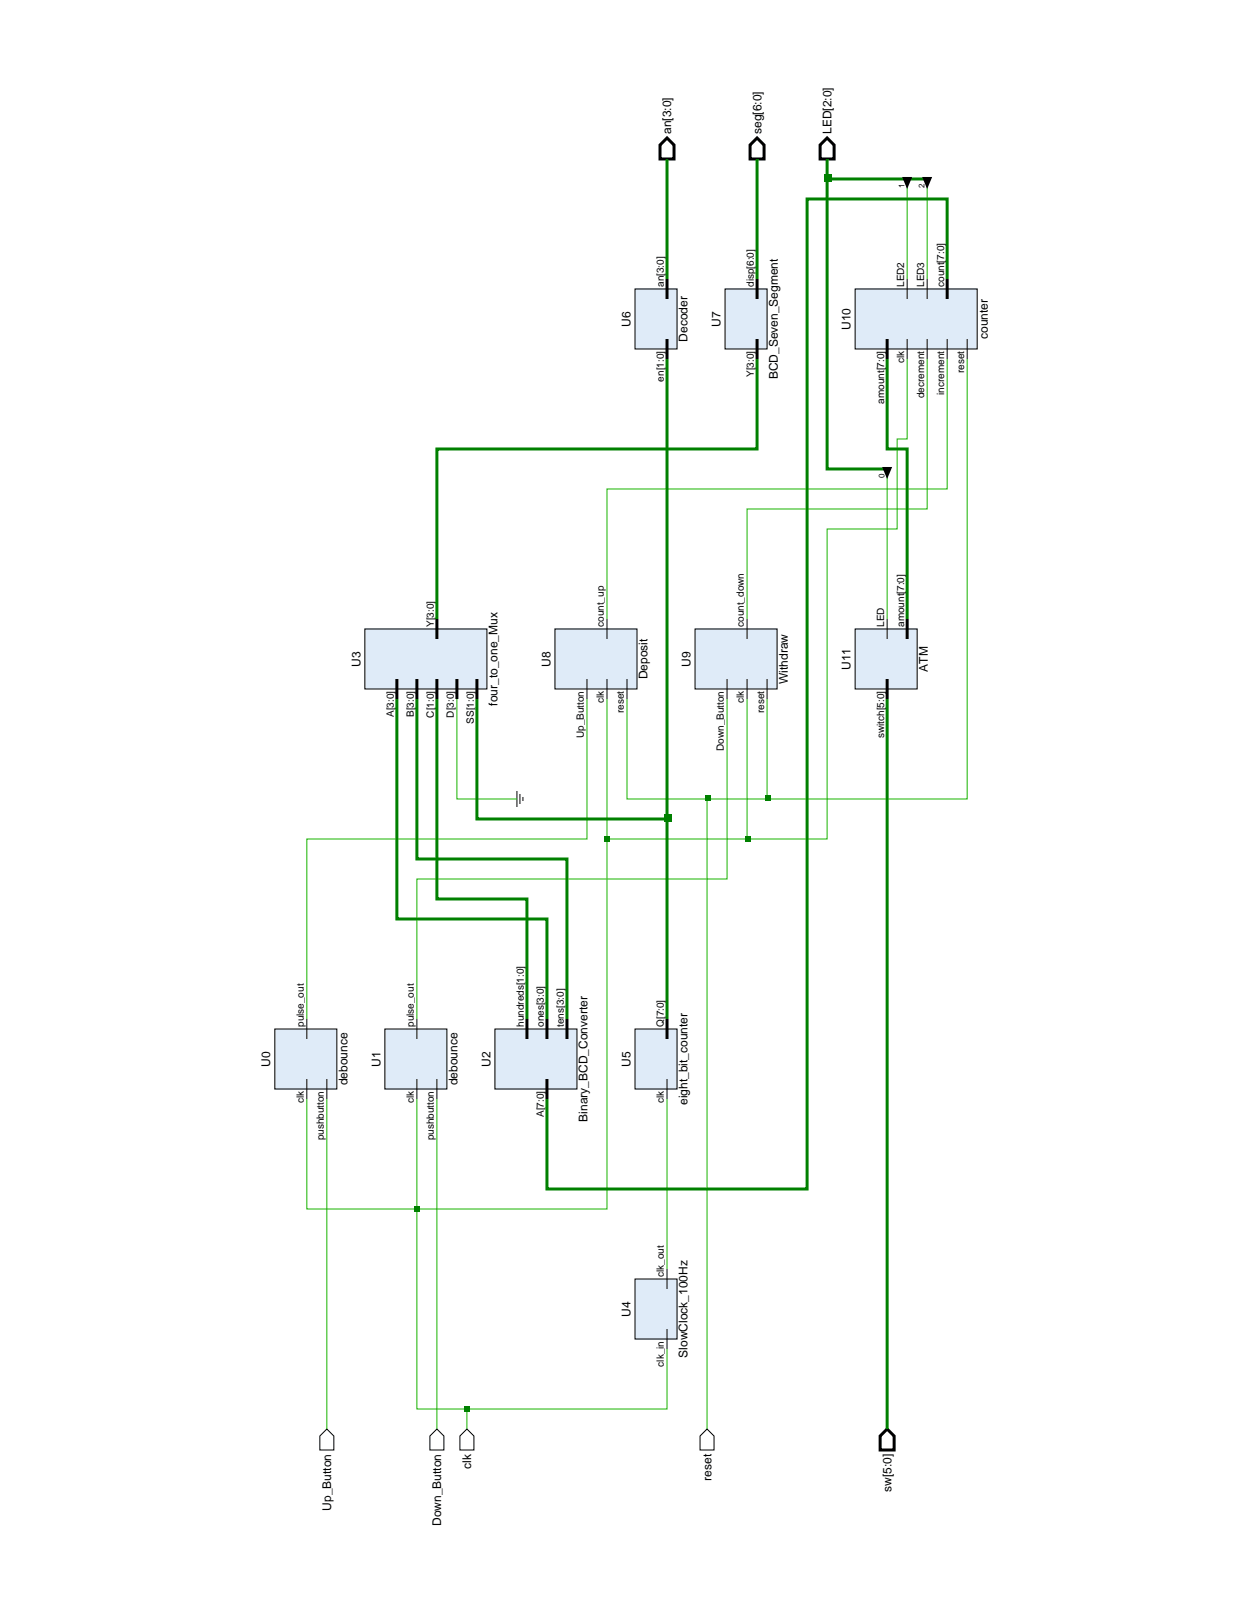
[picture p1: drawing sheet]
<svg xmlns="http://www.w3.org/2000/svg" width="216mm" height="279mm" viewBox="0 0 216 279" stroke-linecap="round" stroke-linejoin="round" font-family="sans-serif">
<path d="M56.3 246.2l1.2 1.2v2.4h-2.4v-2.4zM75.2 246.2l1.2 1.2v2.4h-2.4v-2.4zM79.2 247.4l1.2-1.2 1.2 1.2v2.4h-2.4zM121.7 246.2l1.2 1.2v2.4h-2.4v-2.4z" fill="none" stroke="#000" stroke-width=".17"/>
<path d="M152.7 246.2l1.2 1.2v2.4h-2.4v-2.4z" fill="none" stroke="#000" stroke-width=".52"/>
<path d="M109.3 220.3h7.3v10.4h-7.3z" fill="#dfebf8"/>
<path d="M114.8 218.6v3.4M109.3 220.3h7.3v10.4h-7.3zM114.8 228.9v3.5" fill="none" stroke="#000" stroke-width=".17"/>
<path d="M47.3 177.3h10.7v10.3h-10.7z" fill="#dfebf8"/>
<path d="M47.3 177.3h10.7v10.3h-10.7zM52.8 175.5v3.5M52.8 185.9v3.4M56.3 185.9v3.4" fill="none" stroke="#000" stroke-width=".17"/>
<path d="M66.3 177.3h10.6v10.3h-10.6z" fill="#dfebf8"/>
<path d="M66.3 177.3h10.6v10.3h-10.6zM71.8 175.5v3.5M71.8 185.9v3.4M75.2 185.9v3.4" fill="none" stroke="#000" stroke-width=".17"/>
<path d="M85.2 177.3h14.1v10.3h-14.1z" fill="#dfebf8"/>
<path d="M85.2 177.3h14.1v10.3h-14.1z" fill="none" stroke="#000" stroke-width=".17"/>
<path d="M90.7 175.5v3.5M94.2 175.5v3.5M97.6 175.5v3.5M94.2 185.9v3.4" fill="none" stroke="#000" stroke-width=".52"/>
<path d="M109.3 177.3h7.3v10.3h-7.3z" fill="#dfebf8"/>
<path d="M109.3 177.3h7.3v10.3h-7.3zM114.8 185.9v3.4" fill="none" stroke="#000" stroke-width=".17"/>
<path d="M114.8 175.5v3.5" fill="none" stroke="#000" stroke-width=".52"/>
<path d="M62.8 108.3h21v10.4h-21z" fill="#dfebf8"/>
<path d="M62.8 108.3h21v10.4h-21zM89 136.3v2.7M89.5 136.8v1.7M90 137.3v.7" fill="none" stroke="#000" stroke-width=".17"/>
<path d="M68.3 117v3.4M71.8 117v3.4M75.2 106.6v3.5M75.2 117v3.4M78.7 117v3.4M82.1 117v3.4" fill="none" stroke="#000" stroke-width=".52"/>
<path d="M95.5 108.3h14.2v10.4h-14.2z" fill="#dfebf8"/>
<path d="M95.5 108.3h14.2v10.4h-14.2zM101.1 117v3.4M104.5 106.6v3.5M104.5 117v3.4M107.9 117v3.4" fill="none" stroke="#000" stroke-width=".17"/>
<path d="M119.7 108.3h14.1v10.4h-14.1z" fill="#dfebf8"/>
<path d="M119.7 108.3h14.1v10.4h-14.1zM125.2 117v3.4M128.6 106.6v3.5M128.6 117v3.4M132.1 117v3.4" fill="none" stroke="#000" stroke-width=".17"/>
<path d="M147.2 108.3h10.7v10.4h-10.7z" fill="#dfebf8"/>
<path d="M147.2 108.3h10.7v10.4h-10.7zM152.7 106.6v3.5" fill="none" stroke="#000" stroke-width=".17"/>
<path d="M152.7 117v3.4M156.2 106.6v3.5" fill="none" stroke="#000" stroke-width=".52"/>
<path d="M109.3 49.8h7.3v10.3h-7.3z" fill="#dfebf8"/>
<path d="M109.3 49.8h7.3v10.3h-7.3z" fill="none" stroke="#000" stroke-width=".17"/>
<path d="M114.8 48.1v3.4M114.8 58.4v3.4" fill="none" stroke="#000" stroke-width=".52"/>
<path d="M124.8 49.8h7.3v10.3h-7.3z" fill="#dfebf8"/>
<path d="M124.8 49.8h7.3v10.3h-7.3z" fill="none" stroke="#000" stroke-width=".17"/>
<path d="M130.3 48.1v3.4M130.3 58.4v3.4" fill="none" stroke="#000" stroke-width=".52"/>
<path d="M147.2 49.8h21v10.3h-21z" fill="#dfebf8"/>
<path d="M147.2 49.8h21v10.3h-21zM156.2 48.1v3.4M156.2 58.4v3.4M159.6 48.1v3.4M159.6 58.4v3.4M163.1 58.4v3.4M166.5 58.4v3.4" fill="none" stroke="#000" stroke-width=".17"/>
<path d="M113.6 25l1.2-1.2 1.2 1.2v2.4h-2.4zM129.1 25l1.2-1.2 1.2 1.2v2.4h-2.4zM141.2 25l1.2-1.2 1.2 1.2v2.4h-2.4zM152.7 58.4v3.4M163.1 48.1v3.4" fill="none" stroke="#000" stroke-width=".52"/>
<path d="M78.7 120.4v17.2h10.3" fill="none" stroke="#19b400" stroke-width=".17"/>
<path d="M142.4 27.4v3.4M160.1 30.8h-17.7v50h10.9" fill="none" stroke="#008000" stroke-width=".52"/>
<path d="M141.9 30.1h1.2v1.2h-1.2z" fill="#008000"/>
<path d="M156.2 30.8v17.3M159.6 30.8v17.3M152.7 80.8v25.8" fill="none" stroke="#19b400" stroke-width=".17"/>
<path d="M155.3 30.5h1.7l-.8 2.1zM158.8 30.5h1.7l-.9 2.1zM151.9 80.4h1.7l-.9 2.1z" fill="#000"/>
<path d="M114.8 27.4v20.7M163.1 48.1v-13.8h-24.1v170.5h-44.8v-15.5M114.8 61.8v79.3h-32.7v-20.7M152.7 61.8v15.5h3.5v29.3M114.8 141.1v34.4" fill="none" stroke="#008000" stroke-width=".52"/>
<path d="M114.3 140.4h1.2v1.2h-1.2z" fill="#008000"/>
<path d="M130.3 27.4v20.7M130.3 61.8v15.5h-55.1v29.3M68.3 120.4v37.9h25.9v17.2M71.8 120.4v27.6h25.8v27.5M75.2 120.4v34.5h15.5v20.6M152.7 120.4v125.8" fill="none" stroke="#008000" stroke-width=".52"/>
<path d="M101.1 120.4v24.1h-48.3v31M125.2 120.4v31h-53.4v24.1M56.3 189.3v56.9M71.8 189.3v53.4h43v-10.3M75.2 189.3v56.9" fill="none" stroke="#19b400" stroke-width=".17"/>
<path d="M71.4 207.7h.9v.9h-.9z" fill="#19b400"/>
<path d="M80.4 242.7v3.5" fill="none" stroke="#19b400" stroke-width=".17"/>
<path d="M80 242.2h.9v.9h-.9z" fill="#19b400"/>
<path d="M156.2 61.8v13.8h-1.7v15.5h-12.1v53.4h-37.9v63.8h-51.7v-19M104.5 120.4v24.1M128.6 120.4v24.1" fill="none" stroke="#19b400" stroke-width=".17"/>
<g fill="#19b400">
<path d="M104.2 144h.8v.9h-.8z"/>
<path d="M128.3 144h.8v.9h-.8z"/>
</g>
<path d="M163.1 61.8v22.4h-58.6v22.4M121.7 137.6v108.6M132.1 120.4v17.2M114.8 189.3v29.3" fill="none" stroke="#19b400" stroke-width=".17"/>
<g fill="#19b400">
<path d="M121.4 137.1h.8v.9h-.8z"/>
<path d="M131.7 137.1h.9v.9h-.9z"/>
</g>
<path d="M159.6 61.8v25.9h-31v18.9M166.5 61.8v75.8h-58.6v-17.2" fill="none" stroke="#19b400" stroke-width=".17"/>
<g font-size="2.1">
<text x="115.6" y="23.1" transform="rotate(-90 115.6 23.1)">an[3:0]</text>
<text x="131.1" y="23.1" transform="rotate(-90 131.1 23.1)">seg[6:0]</text>
<text x="143.1" y="23.1" transform="rotate(-90 143.1 23.1)">LED[2:0]</text>
<text x="108.6" y="56.3" transform="rotate(-90 108.6 56.3)">U6</text>
<text x="118.4" y="58.9" transform="rotate(-90 118.4 58.9)">Decoder</text>
<text x="124.1" y="56.3" transform="rotate(-90 124.1 56.3)">U7</text>
<text x="146.5" y="56.8" transform="rotate(-90 146.5 56.8)">U10</text>
<text x="170.1" y="58.4" transform="rotate(-90 170.1 58.4)">counter</text>
<text x="133.9" y="65.3" transform="rotate(-90 133.9 65.3)">BCD_Seven_Segment</text>
<text x="62" y="114.8" transform="rotate(-90 62 114.8)">U3</text>
<text x="94.8" y="114.8" transform="rotate(-90 94.8 114.8)">U8</text>
<text x="111.5" y="117" transform="rotate(-90 111.5 117)">Deposit</text>
<text x="118.9" y="114.8" transform="rotate(-90 118.9 114.8)">U9</text>
<text x="135.6" y="117.8" transform="rotate(-90 135.6 117.8)">Withdraw</text>
<text x="146.5" y="115.4" transform="rotate(-90 146.5 115.4)">U11</text>
<text x="159.7" y="115.7" transform="rotate(-90 159.7 115.7)">ATM</text>
<text x="85.7" y="121.6" transform="rotate(-90 85.7 121.6)">four_to_one_Mux</text>
<text x="46.5" y="183.7" transform="rotate(-90 46.5 183.7)">U0</text>
<text x="65.5" y="183.7" transform="rotate(-90 65.5 183.7)">U1</text>
<text x="84.4" y="183.7" transform="rotate(-90 84.4 183.7)">U2</text>
<text x="108.6" y="183.7" transform="rotate(-90 108.6 183.7)">U5</text>
<text x="59.8" y="187" transform="rotate(-90 59.8 187)">debounce</text>
<text x="78.8" y="187" transform="rotate(-90 78.8 187)">debounce</text>
<text x="118.4" y="190.3" transform="rotate(-90 118.4 190.3)">eight_bit_counter</text>
<text x="101.2" y="193.2" transform="rotate(-90 101.2 193.2)">Binary_BCD_Converter</text>
<text x="108.6" y="226.8" transform="rotate(-90 108.6 226.8)">U4</text>
<text x="118.4" y="233.9" transform="rotate(-90 118.4 233.9)">SlowClock_100Hz</text>
<text x="81.1" y="253" transform="rotate(-90 81.1 253)">clk</text>
<text x="122.5" y="255.1" transform="rotate(-90 122.5 255.1)">reset</text>
<text x="153.5" y="257" transform="rotate(-90 153.5 257)">sw[5:0]</text>
<text x="57" y="260.2" transform="rotate(-90 57 260.2)">Up_Button</text>
<text x="76" y="262.9" transform="rotate(-90 76 262.9)">Down_Button</text>
</g>
<g font-size="1.7">
<text x="114.3" y="49.4" transform="rotate(-90 114.3 49.4)">an[3:0]</text>
<text x="129.8" y="49.4" transform="rotate(-90 129.8 49.4)">disp[6:0]</text>
<text x="155.7" y="49.4" transform="rotate(-90 155.7 49.4)">LED2</text>
<text x="159.1" y="49.4" transform="rotate(-90 159.1 49.4)">LED3</text>
<text x="162.5" y="49.4" transform="rotate(-90 162.5 49.4)">count[7:0]</text>
<text x="114.3" y="65.7" transform="rotate(-90 114.3 65.7)">en[1:0]</text>
<text x="129.8" y="65" transform="rotate(-90 129.8 65)">Y[3:0]</text>
<text x="155.7" y="62.6" transform="rotate(-90 155.7 62.6)">clk</text>
<text x="166" y="64.3" transform="rotate(-90 166 64.3)">reset</text>
<text x="152.2" y="69.6" transform="rotate(-90 152.2 69.6)">amount[7:0]</text>
<text x="159.1" y="68.6" transform="rotate(-90 159.1 68.6)">decrement</text>
<text x="162.5" y="68" transform="rotate(-90 162.5 68)">increment</text>
<text x="74.7" y="108" transform="rotate(-90 74.7 108)">Y[3:0]</text>
<text x="104" y="108" transform="rotate(-90 104 108)">count_up</text>
<text x="128.1" y="108" transform="rotate(-90 128.1 108)">count_down</text>
<text x="152.2" y="108" transform="rotate(-90 152.2 108)">LED</text>
<text x="155.7" y="108" transform="rotate(-90 155.7 108)">amount[7:0]</text>
<text x="67.8" y="123.5" transform="rotate(-90 67.8 123.5)">A[3:0]</text>
<text x="71.2" y="123.5" transform="rotate(-90 71.2 123.5)">B[3:0]</text>
<text x="74.7" y="123.6" transform="rotate(-90 74.7 123.6)">C[1:0]</text>
<text x="78.1" y="123.6" transform="rotate(-90 78.1 123.6)">D[3:0]</text>
<text x="81.6" y="124.7" transform="rotate(-90 81.6 124.7)">SS[1:0]</text>
<text x="104" y="121.1" transform="rotate(-90 104 121.1)">clk</text>
<text x="107.4" y="122.9" transform="rotate(-90 107.4 122.9)">reset</text>
<text x="128.1" y="121.1" transform="rotate(-90 128.1 121.1)">clk</text>
<text x="131.5" y="122.9" transform="rotate(-90 131.5 122.9)">reset</text>
<text x="100.5" y="127.2" transform="rotate(-90 100.5 127.2)">Up_Button</text>
<text x="124.6" y="129.4" transform="rotate(-90 124.6 129.4)">Down_Button</text>
<text x="152.2" y="127.2" transform="rotate(-90 152.2 127.2)">switch[5:0]</text>
<text x="52.3" y="176.9" transform="rotate(-90 52.3 176.9)">pulse_out</text>
<text x="71.2" y="176.9" transform="rotate(-90 71.2 176.9)">pulse_out</text>
<text x="90.2" y="176.9" transform="rotate(-90 90.2 176.9)">hundreds[1:0]</text>
<text x="93.6" y="176.9" transform="rotate(-90 93.6 176.9)">ones[3:0]</text>
<text x="97.1" y="176.9" transform="rotate(-90 97.1 176.9)">tens[3:0]</text>
<text x="114.3" y="176.9" transform="rotate(-90 114.3 176.9)">Q[7:0]</text>
<text x="52.3" y="190" transform="rotate(-90 52.3 190)">clk</text>
<text x="71.2" y="190" transform="rotate(-90 71.2 190)">clk</text>
<text x="114.3" y="190" transform="rotate(-90 114.3 190)">clk</text>
<text x="55.7" y="196.5" transform="rotate(-90 55.7 196.5)">pushbutton</text>
<text x="74.7" y="196.5" transform="rotate(-90 74.7 196.5)">pushbutton</text>
<text x="93.6" y="192.4" transform="rotate(-90 93.6 192.4)">A[7:0]</text>
<text x="114.3" y="220" transform="rotate(-90 114.3 220)">clk_out</text>
<text x="114.3" y="235.4" transform="rotate(-90 114.3 235.4)">clk_in</text>
</g>
<g font-size="1.4">
<text x="155.7" y="32.5" transform="rotate(-90 155.7 32.5)">1</text>
<text x="159.2" y="32.5" transform="rotate(-90 159.2 32.5)">2</text>
<text x="152.3" y="82.4" transform="rotate(-90 152.3 82.4)">0</text>
</g>
</svg>
